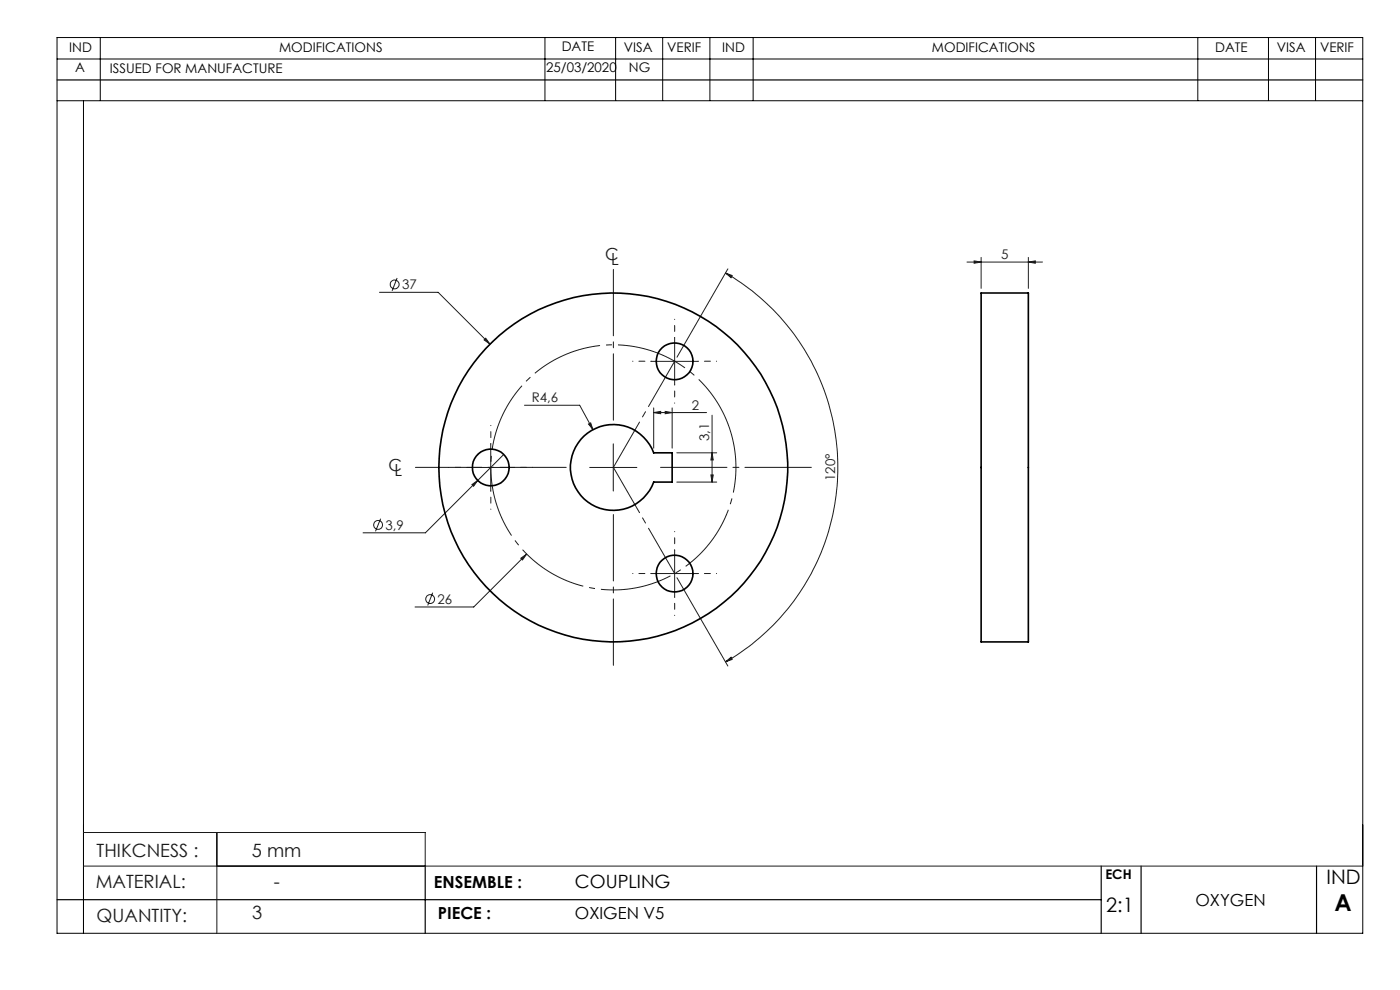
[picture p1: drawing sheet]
<svg xmlns="http://www.w3.org/2000/svg" width="297mm" height="210mm" viewBox="0 0 297 210" stroke-linecap="round" stroke-linejoin="round" font-family="sans-serif">
<g fill="none" stroke="#191924" stroke-width=".21">
<path d="M84.2 59l-1 2.7M153.9 57.9l1.4 .5-.2 .5zM153.9 57.9a47.6 47.6 0 0 1 0 82.5M154.4 57l-10.8 18.8M205.1 55.6h16.1M206.7 55.3l1.4 .3-1.4 .2zM208.1 54.6v6.6M218.2 55.6l1.4-.3v.5zM218.2 54.6v6.6M80.5 62h12.5l10.9 11M102.7 72.1l.3-.4 .9 1.3zM138.1 76.7h10"/>
<path d="M143.1 71.6v10M99.1 99.2h10M104.1 94.1v10.1M106.9 96.4l-16.7 16.6h-13.2M111.3 86h11.7l2.8 5.1M124.8 89.9l.5-.2 .5 1.4zM125.1 99.2h10M130.1 94.1v10.1M138.7 87.5l1.5-.2v.5zM138.7 86.5v8.6M138.7 87.5h11.2M141.1 87.3l1.5 .2-1.5 .3z"/>
<path d="M142.6 86.5v8.6M143.6 96.1h8.4M151.1 88.1v14.2M151.1 96.1l.2 1.5h-.5zM80.8 110l-1.1 2.7M100.1 102.8l1.3-.9-.9 1.2zM110.5 118.4l1.2-.9-.9 1.3zM111.7 117.5l-11.2 11.3h-12.4M143.1 116.7v10M143.6 102.3h8.4M150.8 100.7h.5l-.2 1.6zM91.8 125.7l-1.1 2.7"/>
<path d="M138.1 121.7h10M143.6 122.5l10.8 18.8M153.9 140.4l1.2-1 .2 .5zM17.7 176.6h72.5v7.1M46 176.6v21.4M17.7 183.7h271.4"/>
<circle cx="83.7" cy="60.3" r=".94"/>
<circle cx="80.2" cy="111.3" r=".94"/>
<circle cx="91.3" cy="127.1" r=".94"/>
</g>
<path d="M155 91.5a26 26 0 0 0-43.6-10.4 26 26 0 0 0 11.9 43.1 26 26 0 0 0 32.1-31.3l-.4-1.4" fill="none" stroke="#191924" stroke-width=".21" stroke-dasharray="15.2 1.3 1.3 1.3" stroke-dashoffset="2.1" stroke-linecap="butt"/>
<path d="M120.1 99.1h-32M130.1 89.1v-32M140.1 99.1h32M130.1 109.1v32" fill="none" stroke="#191924" stroke-width=".21" stroke-dasharray="15.2 1.3 1.3 1.3" stroke-dashoffset="1.1"/>
<path d="M138.1 76.6h-3.9M143.1 71.6v-3.9M148.1 76.6h3.9M99.1 99.1h-3.9M104.1 94.1v-3.9M109.1 99.1h3.9M143.1 81.6v3.9M104.1 104.1v3.9M143.1 116.7v-3.9M138.1 121.7h-3.9M143.1 126.7v3.9M148.1 121.7h3.9" fill="none" stroke="#191924" stroke-width=".21" stroke-dasharray="15.2 1.3 1.3 1.3" stroke-dashoffset="15.2"/>
<g fill="none" stroke="#000" stroke-width=".21">
<path d="M12.1 12.5h277M12.1 8h277v190h-277zM21.3 8v13.3M115.6 8v13.3M130.6 8v13.3M140.6 8v13.3M150.6 8v13.3M159.8 8v13.3M254.1 8v13.3M269.1 8v13.3M279.1 8v13.3M12.1 21.4h277"/>
<path d="M17.7 21.4v176.6"/>
</g>
<path d="M12.1 17h277M12.1 190.8h221.5M90.2 183.7v14.3M233.6 183.7v14.3M242.1 183.7v14.3M279.3 183.7v14.3" fill="none" stroke="#000" stroke-width=".25"/>
<path d="M130.1 99.1l13 22.6M130.1 99.1l13-22.5" fill="none" stroke="#191924" stroke-width=".21" stroke-dasharray="15.2 1.3 1.3 1.3" stroke-dashoffset="4.1"/>
<g fill="#191924">
<path d="M110.5 118.4l1.2-.9-.9 1.3z"/>
<path d="M153.9 140.4l1.2-1 .2 .5zM153.9 57.9l1.4 .5-.2 .5z"/>
<path d="M141.1 87.3l1.5 .2-1.5 .3zM138.7 87.5l1.5-.2v.5zM218.2 55.6l1.4-.3v.5zM206.7 55.3l1.4 .3-1.4 .2z"/>
<path d="M103 71.7l-.3 .4 1.2 .9zM100.1 102.8l.4 .3 .9-1.2zM124.8 89.9l1 1.2-.5-1.4z"/>
<path d="M150.8 100.7h.5l-.2 1.6zM151.1 96.1l.2 1.5h-.5z"/>
</g>
<g fill="none" stroke="#000" stroke-width=".35">
<path d="M208.1 62.2h10.1v74h-10.1zM123.9 92.5a9.1 9.1 0 0 1 14.8 3.6h3.9v6.2h-3.9a9.1 9.1 0 0 1-13.6 4.5 9.1 9.1 0 0 1-1.2-14.3z"/>
<circle cx="143.1" cy="76.6" r="3.9"/>
<circle cx="104.1" cy="99.2" r="3.9"/>
<circle cx="130.1" cy="99.2" r="37"/>
<circle cx="143.1" cy="121.7" r="3.9"/>
</g>
<text font-size="4.9" x="283.1" y="193.3">A</text>
<g font-size="4.2">
<text x="281.4" y="187.6">IND</text>
<text x="234.7" y="193.4">2:1</text>
</g>
<g font-size="3.9" fill="#191924">
<text x="20.5" y="181.8">THIKCNESS :</text>
<text x="53.5" y="181.8">5 mm</text>
<text x="20.3" y="188.3">MATERIAL:</text>
<text x="58.1" y="188.4">-</text>
<text x="20.5" y="195.5">QUANTITY:</text>
<text x="53.5" y="195">3</text>
</g>
<text font-size="3.9" x="122" y="188.4">COUPLING</text>
<g font-size="3.5" fill="#191924">
<text x="128.4" y="55.1">C</text>
<text x="129.7" y="56.1">L</text>
<text x="82.4" y="99.9">C</text>
<text x="83.7" y="100.9">L</text>
</g>
<g font-size="3.5">
<text x="92.1" y="188.4">ENSEMBLE :</text>
<text x="92.9" y="195">PIECE :</text>
<text x="122" y="195">OXIGEN V5</text>
<text x="253.6" y="192.1">OXYGEN</text>
</g>
<g font-size="2.8">
<text x="14.7" y="11">IND</text>
<text x="59.2" y="11">MODIFICATIONS</text>
<text x="119.2" y="10.9">DATE</text>
<text x="132.4" y="11">VISA</text>
<text x="141.5" y="11">VERIF</text>
<text x="153.2" y="11">IND</text>
<text x="197.7" y="11">MODIFICATIONS</text>
<text x="257.8" y="11">DATE</text>
<text x="270.9" y="11">VISA</text>
<text x="280" y="11.1">VERIF</text>
<text x="16" y="15.3">A</text>
<text x="23.3" y="15.5">ISSUED FOR MANUFACTURE</text>
<text x="115.9" y="15.3">25/03/2020</text>
<text x="133.4" y="15.3">NG</text>
<text x="234.5" y="186.5">ECH</text>
</g>
<g font-size="2.8" fill="#191924">
<text x="212.4" y="54.9">5</text>
<text x="85.3" y="61.4">37</text>
<text x="112.8" y="85.3">R4,6</text>
<text x="146.8" y="86.9">2</text>
<text x="150.5" y="93.5" transform="rotate(-90 150.5 93.5)">3,1</text>
<text x="177.1" y="102" transform="rotate(-90 177.1 102)">120°</text>
<text x="81.8" y="112.4">3,9</text>
<text x="92.8" y="128.1">26</text>
</g>
</svg>
